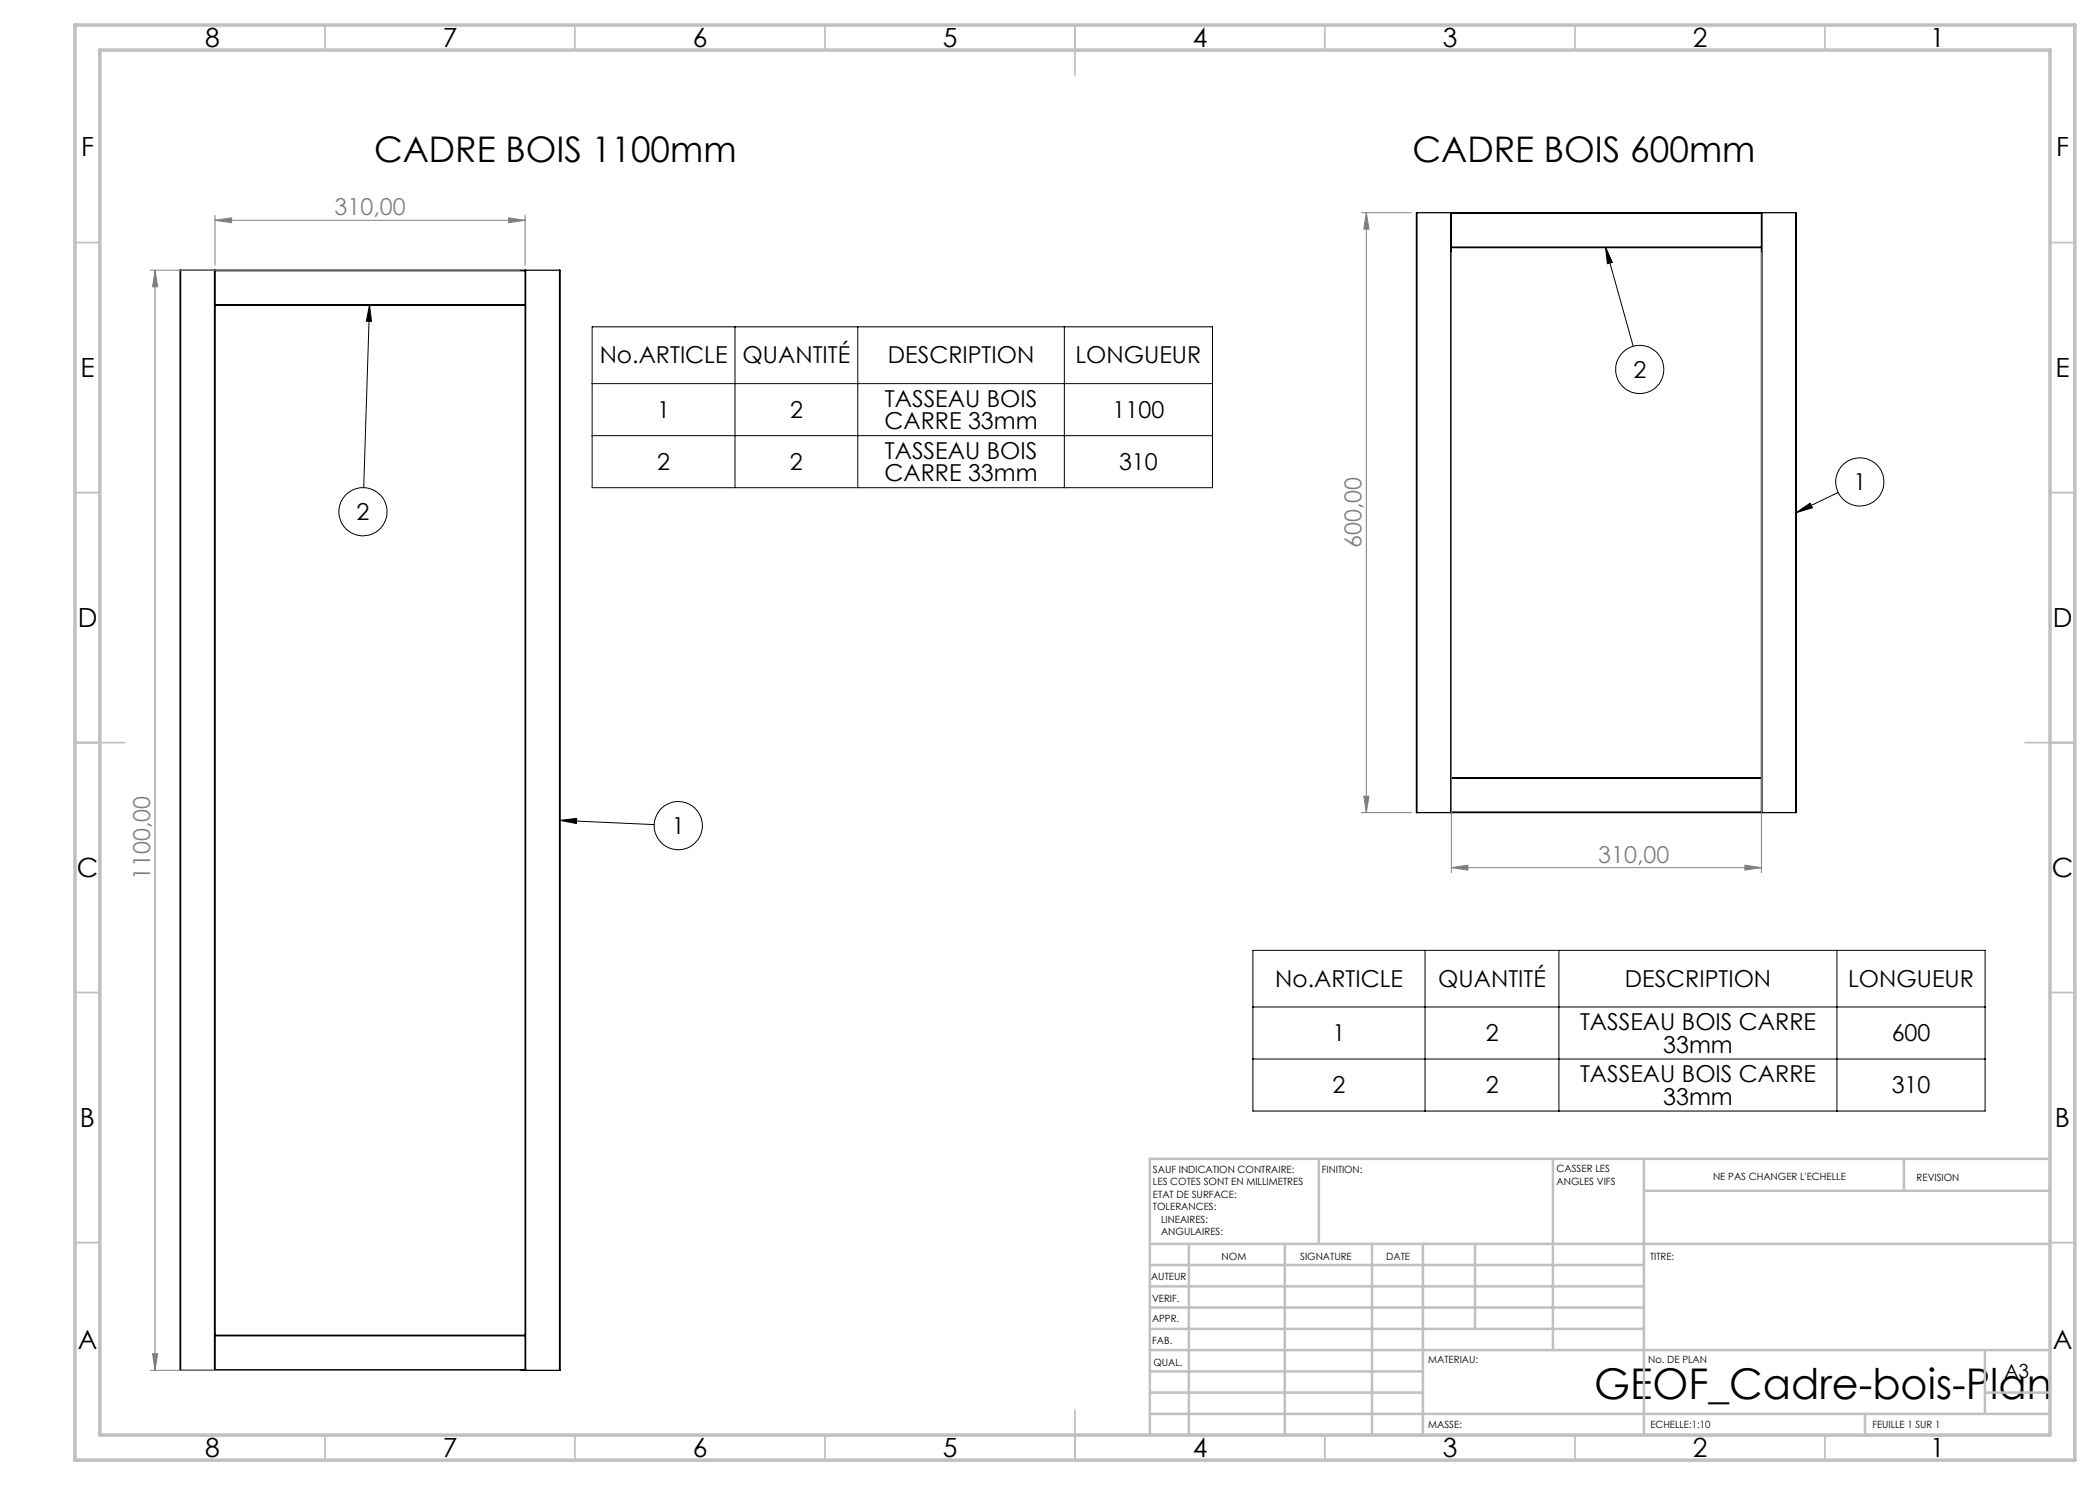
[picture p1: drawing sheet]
<svg xmlns="http://www.w3.org/2000/svg" width="420mm" height="297mm" viewBox="0 0 420 297" stroke-linecap="round" stroke-linejoin="round" font-family="sans-serif">
<g fill="none" stroke="#000" stroke-width=".25">
<path d="M36.1 54h-.1v220.1h.1M36.1 54h6.8M36.1 54v220.1M42.9 54h.1M42.9 54v220.1M43 54v.1M43 54h62M43 54.1v6.9M43 54.1h62M105 54h.1M105 54v.1M105 54.1v6.9"/>
<path d="M105.1 54v220.1M105.1 54h6.8M111.9 54h.1v220.1h-.1M111.9 54v220.1M283.4 42.5h-.1v120h.1M283.4 42.5h6.8M283.4 42.5v120M290.2 42.5h.1M290.2 42.5v120M290.3 49.4v.1M290.3 42.5v.1M290.3 42.5h62"/>
<path d="M290.3 42.6v6.8M290.3 49.5v106M290.3 49.5h62M290.3 49.4h62M290.3 42.6h62M352.3 42.5h.1M352.3 49.4v.1M352.3 42.5v.1M352.3 42.6v6.8M352.3 49.5v106M352.4 42.5v120M352.4 42.5h6.8"/>
<path d="M359.2 42.5h.1v120h-.1M359.2 42.5v120M43 61v.1M43 61.1v205.9M43 61.1h62M43 61h62M105 61v.1M105 61.1v205.9M290.3 155.5v.1M290.3 155.6h62M290.3 155.5h62M290.3 155.6v6.8"/>
<path d="M352.3 155.5v.1M352.3 155.6v6.8M283.4 162.5h6.8M290.2 162.5h.1M290.3 162.4v.1M290.3 162.5h62M290.3 162.4h62M352.3 162.5h.1M352.3 162.4v.1M352.4 162.5h6.8M36.1 274.1h6.8M42.9 274.1h.1"/>
<path d="M43 274v.1M43 267v.2M43 274.1h62M43 274h62M43 267.2h62M43 267h62M43 267.2v6.8M105 274.1h.1M105 274v.1M105 267v.2M105 267.2v6.8M105.1 274.1h6.8"/>
</g>
<g fill="none" stroke="#000" stroke-width=".2">
<path d="M321.1 49.4l1.4 3.1-1 .2zM321.1 49.4l5.5 19.8M73.9 61l-1.2 36.5M73.9 61l.4 3.3-1-.1zM118.4 65.4h124.1v32.1h-124.1zM118.4 76.7h124.1M147 65.4v32.1M171.6 65.4v32.1M212.9 65.4v32.1M118.4 87.1h124.1M367.6 98.5l-8.3 4M359.3 102.5l2.7-1.9 .5 1z"/>
<path d="M112 164.1l3.3-.4v1zM112 164.1l18.8 .8M250.6 190.1h146.4v32.1h-146.4zM285 190.1v32.1M311.8 190.1v32.1M367.4 190.1v32.1M250.6 201.4h146.4M250.6 211.8h146.4"/>
<circle cx="327.9" cy="73.9" r="4.8"/>
<circle cx="372" cy="96.4" r="4.8"/>
<circle cx="72.6" cy="102.3" r="4.8"/>
<circle cx="135.7" cy="165.1" r="4.8"/>
</g>
<g fill="none" stroke="#808080" stroke-width=".2">
<path d="M30 54h74M31 54v220.1M31 54l.5 3.4h-1zM43 44.1l3.3-.5v1zM43 43.1v10M43 44.1h62M101.7 43.6l3.3 .5-3.3 .5zM105 43.1v10M272.3 42.5h10M273.3 42.5v120M273.3 42.5l.5 3.3h-1zM290.3 50.5v124"/>
<path d="M352.3 50.5v124M272.8 159.2h1l-.5 3.3zM272.3 162.5h10M290.3 173.5l3.3-.5v1zM290.3 173.5h62M349 173l3.3 .5-3.3 .5zM30 274.1h74M30.5 270.8h1l-.5 3.3z"/>
</g>
<g fill="none" stroke="#c0c0c0" stroke-width=".35">
<path d="M65 5v5M115 5v5M165 5v5M215 5v10M265 5v5M315 5v5M365 5v5M15 48.5h5M410 48.5h5M15 98.5h5M410 98.5h5M15 148.5h10"/>
<path d="M405 148.5h10M15 198.5h5M410 198.5h5M15 248.5h5M410 248.5h5M65 287v5M115 287v5M165 287v5M215 282v10M265 287v5M315 287v5M365 287v5"/>
</g>
<g fill="none" stroke="#c0c0c0" stroke-width=".5">
<path d="M263.8 231.8v17M310.6 231.8v38.2M328.8 231.8v55.2M328.8 238.2h81.2M380.8 231.8v6.4M410 231.8h-180v55.2M230 248.8h180M230 257.3h98.8M230 253h98.8M237.8 248.8v38.2M257 248.8v38.2M274.4 248.8v38.2"/>
<path d="M284.6 248.8v38.2M295 248.8v17M230 265.8h98.8M230 261.5h98.8M230 278.5h54.6M230 274.3h54.6M230 270h180M397 278.5h13M397 270v12.8M230 282.8h180M373 282.8v4.2"/>
</g>
<path d="M15 5h400v287h-400zM20 10h390v277h-390z" fill="none" stroke="#c0c0c0" stroke-width=".7"/>
<path d="M73.9 61l.4 3.3-1-.1zM112 164.1l3.3-.4v1zM321.1 49.4l1.4 3.1-1 .2zM359.3 102.5l2.7-1.9 .5 1z" fill="#000"/>
<g fill="#808080">
<path d="M43 44.1l3.3-.5v1zM101.7 43.6l3.3 .5-3.3 .5zM290.3 173.5l3.3-.5v1zM349 173l3.3 .5-3.3 .5z"/>
<path d="M31 54l.5 3.4h-1zM30.5 270.8h1l-.5 3.3zM273.3 42.5l.5 3.3h-1zM272.8 159.2h1l-.5 3.3z"/>
</g>
<text font-size="8.5" x="318.8" y="279.7">GEOF_Cadre-bois-Plan</text>
<g font-size="7.1">
<text x="74.8" y="32.5">CADRE BOIS 1100mm</text>
<text x="282.5" y="32.5">CADRE BOIS 600mm</text>
</g>
<g font-size="5.3">
<text x="41" y="9.5">8</text>
<text x="88.5" y="9.5">7</text>
<text x="138.5" y="9.5">6</text>
<text x="188.5" y="9.5">5</text>
<text x="238.5" y="9.5">4</text>
<text x="288.5" y="9.5">3</text>
<text x="338.5" y="9.5">2</text>
<text x="386" y="9.5">1</text>
<text x="16.2" y="31.2">F</text>
<text x="411.2" y="31.2">F</text>
<text x="16.1" y="75.5">E</text>
<text x="411.1" y="75.5">E</text>
<text x="15.5" y="125.5">D</text>
<text x="410.5" y="125.5">D</text>
<text x="15.4" y="175.5">C</text>
<text x="410.4" y="175.5">C</text>
<text x="16" y="225.5">B</text>
<text x="411" y="225.5">B</text>
<text x="15.5" y="269.7">A</text>
<text x="410.5" y="269.7">A</text>
<text x="41" y="291.5">8</text>
<text x="88.5" y="291.5">7</text>
<text x="138.5" y="291.5">6</text>
<text x="188.5" y="291.5">5</text>
<text x="238.5" y="291.5">4</text>
<text x="288.5" y="291.5">3</text>
<text x="338.5" y="291.5">2</text>
<text x="386" y="291.5">1</text>
</g>
<g font-size="4.7" fill="#808080">
<text x="66.9" y="43">310,00</text>
<text x="272.3" y="109.6" transform="rotate(-90 272.3 109.6)">600,00</text>
<text x="319.6" y="172.5">310,00</text>
<text x="30" y="176" transform="rotate(-90 30 176)">1100,00</text>
</g>
<g font-size="4.7">
<text x="119.9" y="72.7">No.ARTICLE</text>
<text x="148.5" y="72.7">QUANTITÉ</text>
<text x="177.6" y="72.7">DESCRIPTION</text>
<text x="215.1" y="72.7">LONGUEUR</text>
<text x="326.7" y="75.6">2</text>
<text x="131.4" y="83.6">1</text>
<text x="158" y="83.6">2</text>
<text x="177" y="81.3">TASSEAU BOIS</text>
<text x="222.5" y="83.6">1100</text>
<text x="176.9" y="85.8">CARRE 33mm</text>
<text x="131.4" y="94">2</text>
<text x="158" y="94">2</text>
<text x="177" y="91.7">TASSEAU BOIS</text>
<text x="223.8" y="94">310</text>
<text x="176.9" y="96.2">CARRE 33mm</text>
<text x="370.7" y="98.1">1</text>
<text x="71.3" y="104">2</text>
<text x="134.4" y="166.8">1</text>
<text x="255" y="197.4">No.ARTICLE</text>
<text x="287.6" y="197.4">QUANTITÉ</text>
<text x="325" y="197.4">DESCRIPTION</text>
<text x="369.6" y="197.4">LONGUEUR</text>
<text x="266.5" y="208.3">1</text>
<text x="297.1" y="208.3">2</text>
<text x="316" y="206">TASSEAU BOIS CARRE</text>
<text x="378.3" y="208.3">600</text>
<text x="332.6" y="210.5">33mm</text>
<text x="266.5" y="218.7">2</text>
<text x="297.1" y="218.7">2</text>
<text x="316" y="216.4">TASSEAU BOIS CARRE</text>
<text x="332.6" y="220.9">33mm</text>
<text x="378.3" y="218.7">310</text>
</g>
<text font-size="3.9" x="400.9" y="275.5">A3</text>
<g font-size="2">
<text x="230.6" y="234.6">SAUF INDICATION CONTRAIRE:</text>
<text x="230.6" y="237.1">LES COTES SONT EN MILLIMETRES</text>
<text x="230.6" y="239.6">ETAT DE SURFACE:</text>
<text x="264.4" y="234.6">FINITION:</text>
<text x="311.3" y="234.5">CASSER LES</text>
<text x="311.3" y="237">ANGLES VIFS</text>
<text x="342.6" y="236">NE PAS CHANGER L'ECHELLE</text>
<text x="383.3" y="236.2">REVISION</text>
<text x="230.6" y="242.1">TOLERANCES:</text>
<text x="232.2" y="244.6">LINEAIRES:</text>
<text x="232.2" y="247.1">ANGULAIRES:</text>
<text x="244.3" y="252">NOM</text>
<text x="260" y="251.9">SIGNATURE</text>
<text x="277.2" y="251.9">DATE</text>
<text x="330" y="251.9">TITRE:</text>
<text x="230.2" y="256.1">AUTEUR</text>
<text x="230.4" y="260.3">VERIF.</text>
<text x="230.4" y="264.4">APPR.</text>
<text x="230.5" y="268.8">FAB.</text>
<text x="230.7" y="273.1">QUAL.</text>
<text x="285.7" y="272.5">MATERIAU:</text>
<text x="329.6" y="272.5">No. DE PLAN</text>
<text x="285.6" y="285.5">MASSE:</text>
<text x="330.1" y="285.6">ECHELLE:1:10</text>
<text x="374.5" y="285.6">FEUILLE 1 SUR 1</text>
</g>
</svg>
